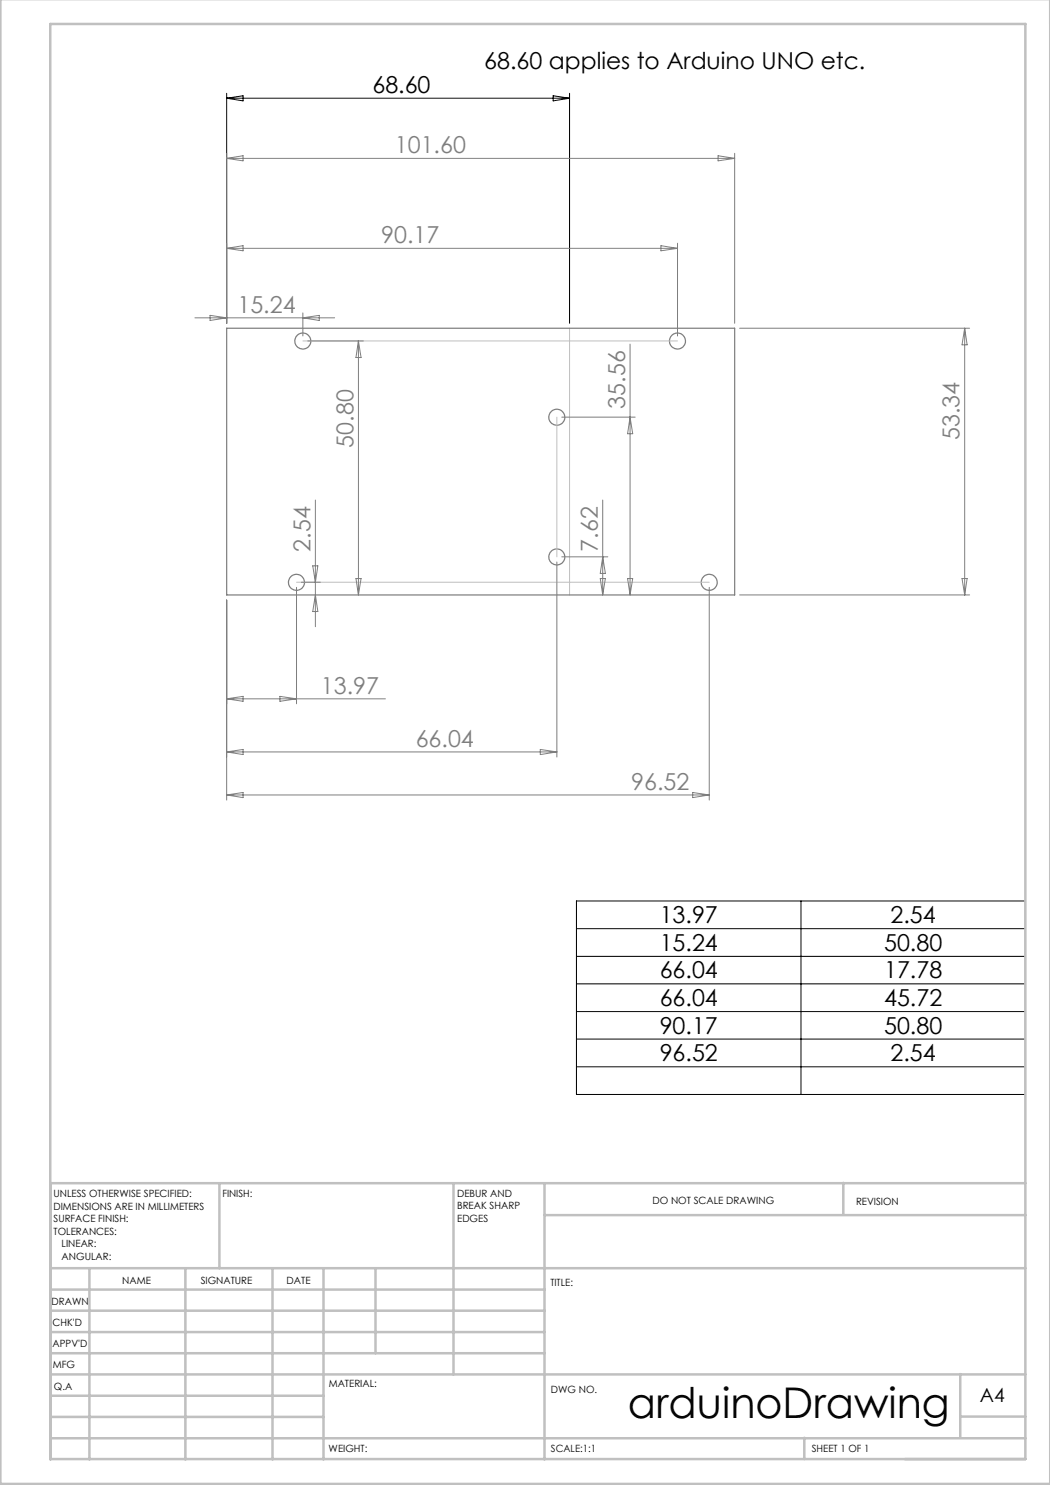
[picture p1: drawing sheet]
<svg xmlns="http://www.w3.org/2000/svg" width="210mm" height="297mm" viewBox="0 0 210 297" stroke-linecap="round" stroke-linejoin="round" font-family="sans-serif">
<g fill="none" stroke="#808080" stroke-width=".25">
<path d="M45.3 65.6h101.6v53.4h-101.6z"/>
<circle cx="60.6" cy="68.2" r="1.6"/>
<circle cx="135.5" cy="68.2" r="1.6"/>
<circle cx="111.4" cy="83.4" r="1.6"/>
<circle cx="59.3" cy="116.5" r="1.6"/>
<circle cx="111.4" cy="111.4" r="1.6"/>
<circle cx="141.8" cy="116.5" r="1.6"/>
</g>
<g fill="none" stroke="#000" stroke-width=".2">
<path d="M45.3 18.7v46M45.3 19.6h68.6M45.3 19.6l3.3-.4v1zM110.6 19.2l3.3 .4-3.3 .6zM113.9 18.7v46M115.3 180.2h89.8v38.7h-89.8zM115.3 185.7h89.8M115.3 191.3h89.8M115.3 196.8h89.8M160.2 180.2v38.7M115.3 202.3h89.8M115.3 207.8h89.8"/>
<path d="M115.3 213.4h89.8"/>
</g>
<path d="M60.6 68.2h74.9M113.9 65.6v53.4M111.4 83.4v28M59.3 116.4h82.6" fill="none" stroke="#c0c0c0" stroke-width=".2"/>
<g fill="none" stroke="#c0c0c0" stroke-width=".5">
<path d="M.1 -.1v296.9h209.9v-296.9M10.1 4.8h195v287h-195zM43.9 236.6v17M90.7 236.6v38.3M108.9 236.6v55.3M168.7 236.6v6.3M205.1 236.6h-195v55.3M10.1 253.6h195M10.1 257.9h98.8M17.9 253.6v38.3M37.1 253.6v38.3M54.5 253.6v38.3"/>
<path d="M64.7 253.6v38.3M75.1 253.6v17M108.9 243h96.2M10.1 270.6h98.8M10.1 266.4h98.8M10.1 262.1h98.8M10.1 279.1h54.6M10.1 274.9h195M192.1 274.8v12.7M10.1 287.7h195M10.1 283.4h54.6M160.9 287.5v4.3"/>
<path d="M192.1 283.3h13"/>
</g>
<g fill="none" stroke="#808080" stroke-width=".2">
<path d="M45.3 30.7v34M45.3 31.7l3.3-.6v1.1zM45.3 31.7h101.6M143.6 31.1l3.3 .6-3.3 .5zM146.9 30.7v34M45.3 49.7l3.3-.6v1.1zM45.3 49.7h90.2M132.2 49.1l3.3 .6-3.3 .5zM135.5 48.6v18.6M39 63.6h27.9M42 63.1l3.3 .5-3.3 .5zM60.6 62.6v4.6"/>
<path d="M60.6 63.6l3.3-.5v1zM61.6 68.2h11.1M71.7 68.2v50.8M71.7 68.2l.5 3.3h-1zM126 68.8v50.2M147.9 65.6h46M192.9 65.6v53.4M192.9 65.6l.5 3.4h-1zM112.4 83.4h14.6M126 83.4l.5 3.3h-1zM59.3 117.5v23.3M60.3 116.4h3.8"/>
<path d="M62.5 113.2h1.1l-.5 3.2zM63.1 100v25.3M63.1 119l.5 3.3h-1.1zM71.2 115.7h1l-.5 3.3zM111.4 112.4v39M112.4 111.4h9.2M120.1 115.7h1l-.6 3.3zM120.5 100v19M120.5 111.4l.6 3.3h-1zM125.5 115.7h1l-.5 3.3zM141.9 117.5v42.5M147.9 119h46"/>
<path d="M192.4 115.7h1l-.5 3.3zM45.3 120v40M45.3 139.8h31.8M45.3 139.8l3.3-.5v1zM56 139.3l3.3 .5-3.3 .5zM45.3 150.4l3.3-.5v1zM45.3 159l3.3-.5v1zM45.3 159h96.6M45.3 150.4h66.1M108.1 149.9l3.3 .5-3.3 .5zM138.5 158.5l3.4 .5-3.4 .5z"/>
</g>
<text font-size="8.5" x="125.6" y="283.5">arduinoDrawing</text>
<g font-size="4.7">
<text x="96.9" y="13.9">68.60 applies to Arduino UNO etc.</text>
<text x="74.5" y="18.6">68.60</text>
<text x="131.9" y="184.6">13.97</text>
<text x="178.1" y="184.6">2.54</text>
<text x="131.9" y="190.2">15.24</text>
<text x="176.8" y="190.2">50.80</text>
<text x="131.9" y="195.7">66.04</text>
<text x="176.8" y="195.7">17.78</text>
<text x="131.9" y="201.2">66.04</text>
<text x="176.8" y="201.2">45.72</text>
<text x="131.9" y="206.7">90.17</text>
<text x="176.8" y="206.7">50.80</text>
<text x="131.9" y="212.3">96.52</text>
<text x="178.1" y="212.3">2.54</text>
</g>
<g font-size="4.7" fill="#808080">
<text x="79" y="30.6">101.60</text>
<text x="76.2" y="48.6">90.17</text>
<text x="47.5" y="62.6">15.24</text>
<text x="125" y="81.7" transform="rotate(-90 125 81.7)">35.56</text>
<text x="70.7" y="89.5" transform="rotate(-90 70.7 89.5)">50.80</text>
<text x="191.9" y="88.1" transform="rotate(-90 191.9 88.1)">53.34</text>
<text x="62.1" y="110.4" transform="rotate(-90 62.1 110.4)">2.54</text>
<text x="119.6" y="110.3" transform="rotate(-90 119.6 110.3)">7.62</text>
<text x="64.2" y="138.7">13.97</text>
<text x="83.1" y="149.4">66.04</text>
<text x="126.3" y="158">96.52</text>
</g>
<text font-size="3.9" x="196" y="280.4">A4</text>
<g font-size="2">
<text x="10.7" y="239.5">UNLESS OTHERWISE SPECIFIED:</text>
<text x="44.5" y="239.5">FINISH:</text>
<text x="91.4" y="239.4">DEBUR AND</text>
<text x="10.7" y="242">DIMENSIONS ARE IN MILLIMETERS</text>
<text x="10.7" y="244.5">SURFACE FINISH:</text>
<text x="91.4" y="241.9">BREAK SHARP</text>
<text x="91.4" y="244.4">EDGES</text>
<text x="130.5" y="240.8">DO NOT SCALE DRAWING</text>
<text x="171.2" y="241">REVISION</text>
<text x="10.7" y="247">TOLERANCES:</text>
<text x="12.3" y="249.5">LINEAR:</text>
<text x="12.3" y="252">ANGULAR:</text>
<text x="24.4" y="256.9">NAME</text>
<text x="40.1" y="256.8">SIGNATURE</text>
<text x="57.3" y="256.8">DATE</text>
<text x="110.1" y="257.1">TITLE:</text>
<text x="10.3" y="260.9">DRAWN</text>
<text x="10.5" y="269.3">APPV'D</text>
<text x="10.5" y="265.2">CHK'D</text>
<text x="10.6" y="273.6">MFG</text>
<text x="10.8" y="278">Q.A</text>
<text x="65.8" y="277.4">MATERIAL:</text>
<text x="110.2" y="278.5">DWG NO.</text>
<text x="65.7" y="290.4">WEIGHT:</text>
<text x="110.2" y="290.5">SCALE:1:1</text>
<text x="162.4" y="290.4">SHEET 1 OF 1</text>
</g>
</svg>
